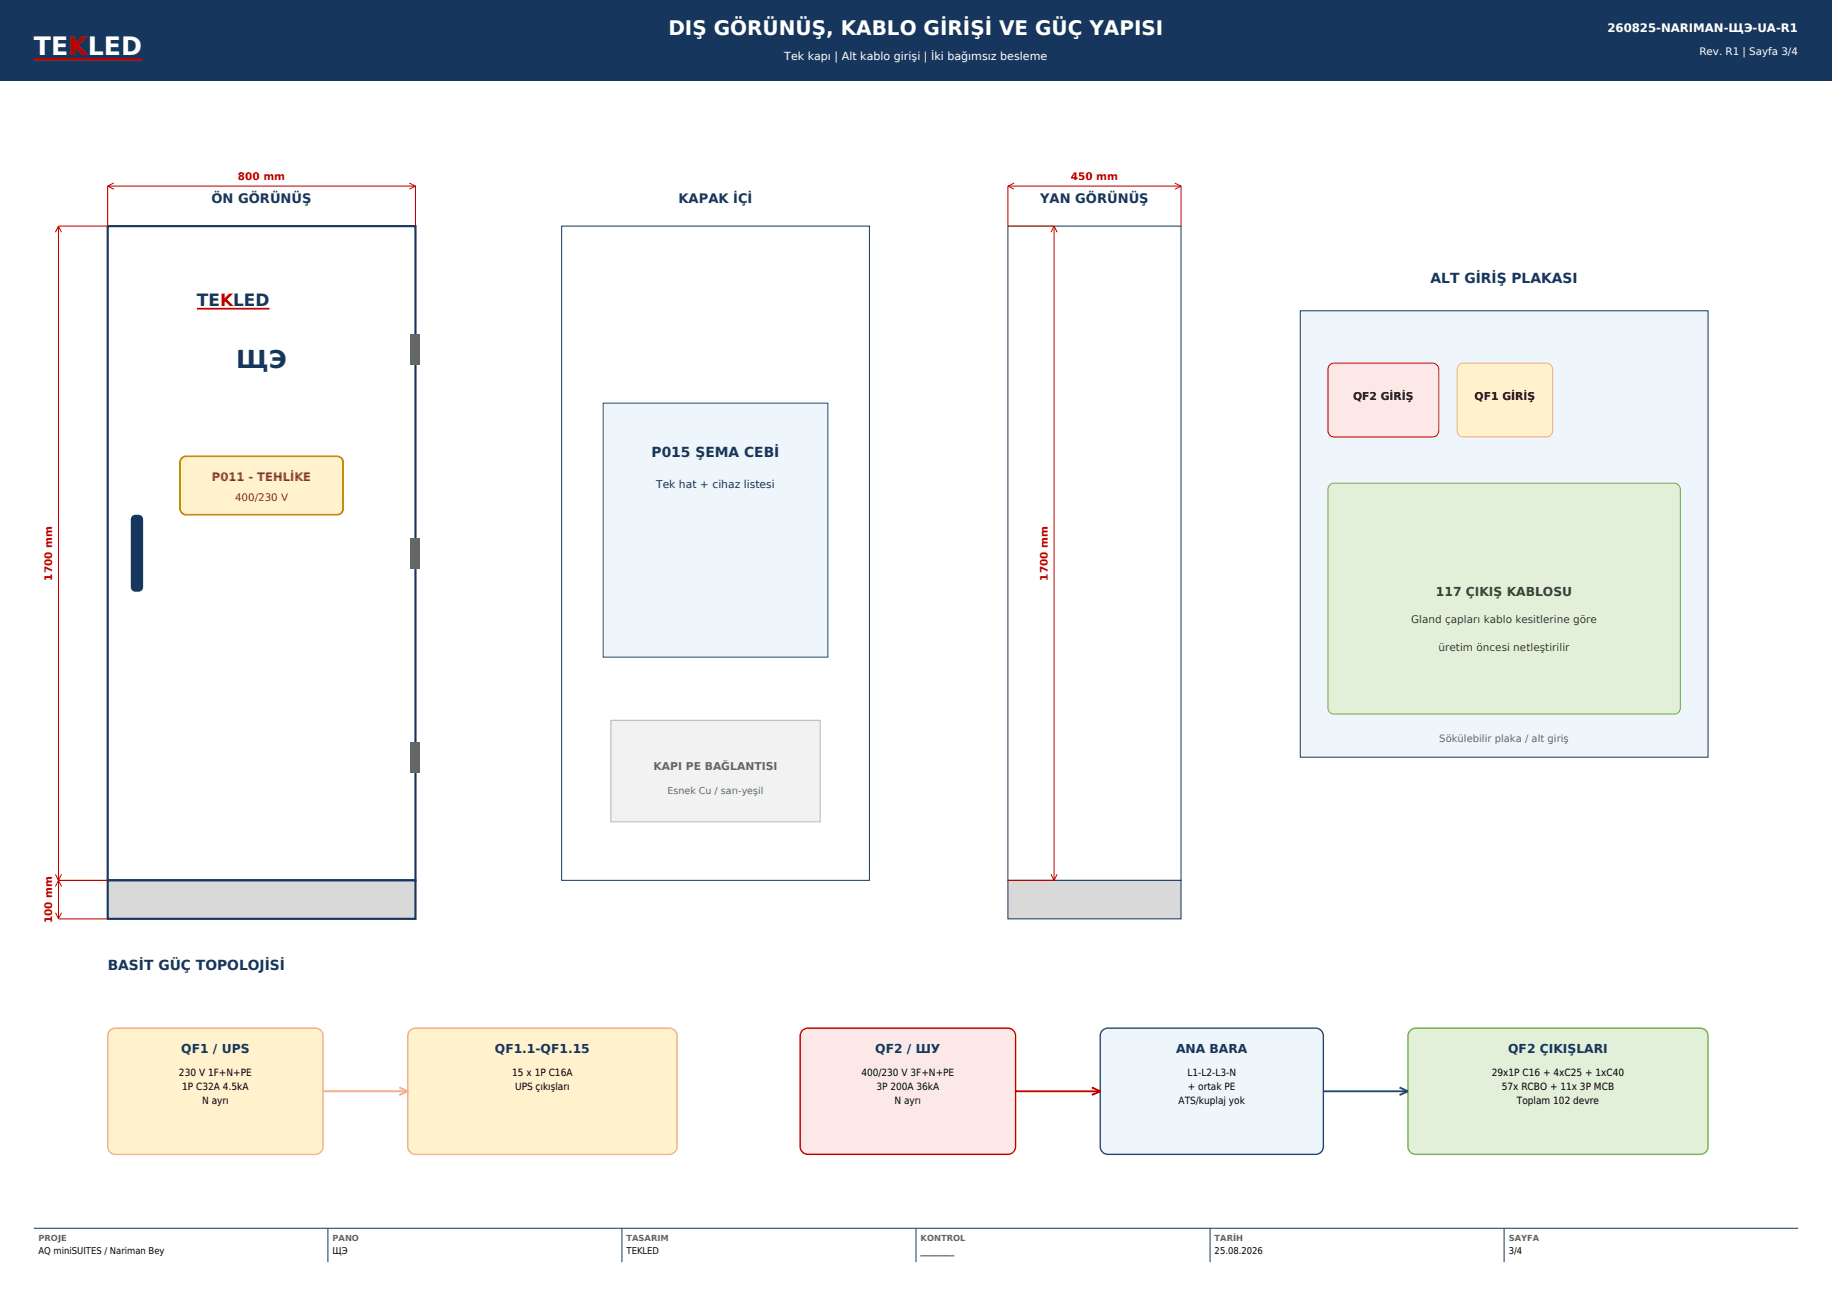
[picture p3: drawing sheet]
<svg xmlns="http://www.w3.org/2000/svg" width="420mm" height="297mm" viewBox="0 0 420 297" stroke-linecap="round" stroke-linejoin="round" font-family="sans-serif">
<path d="M0 0h420v18.3h-420z" fill-rule="evenodd" fill="#17365d"/>
<path d="M7.8 13.6h24.8" fill="none" stroke="#c00000" stroke-width=".58"/>
<path d="M24.7 51.8h70.5v150h-70.5z" fill-rule="evenodd" fill="#fff" stroke="#17365d" stroke-width=".49"/>
<path d="M24.7 201.8h70.5v8.8h-70.5z" fill-rule="evenodd" fill="#d9d9d9" stroke="#17365d" stroke-width=".49"/>
<g fill="#666">
<path d="M94.2 170h2.1v7.1h-2.1z" fill-rule="evenodd"/>
<path d="M94.2 123.3h2.1v7h-2.1z" fill-rule="evenodd"/>
<path d="M94.2 76.5h2.1v7.1h-2.1z" fill-rule="evenodd"/>
</g>
<path d="M30.4 118.2a1.47 1.47 0 0 1 2.4 .8v15.5a1.45 1.45 0 0 1-1.4 1.1 1.45 1.45 0 0 1-1.4-1.1v-15.5z" fill-rule="evenodd" fill="#17365d"/>
<path d="M45.2 70.7h16.6" fill="none" stroke="#c00000" stroke-width=".39"/>
<path d="M41.9 104.8l.8-.2h34.6a1.41 1.41 0 0 1 1.4 1.4v10.6a1.41 1.41 0 0 1-1.4 1.4h-34.6a1.41 1.41 0 0 1-1.4-1.4v-10.6v-.5z" fill-rule="evenodd" fill="#fff2cc" stroke="#bf9000" stroke-width=".39"/>
<g fill="none" stroke="#c00000" stroke-width=".23">
<path d="M13.4 51.8v158.8M13.4 51.8l.7 1.4M13.4 51.8l-.7 1.4M24.7 42.6v9.2h-11.3M24.7 42.6h70.5M24.7 42.6l1.4 .8M26.1 41.9l-1.4 .7M93.8 41.9l1.4 .7M95.2 42.6v9.2M95.2 42.6l-1.4 .8M12.7 200.3l1.4 2.9M12.7 209.2l.7 1.4"/>
<path d="M13.4 201.8h11.3M13.4 210.6h11.3M14.1 200.3l-1.4 2.9M14.1 209.2l-.7 1.4"/>
</g>
<path d="M128.8 51.8h70.5v150h-70.5z" fill-rule="evenodd" fill="#fff" stroke="#17365d" stroke-width=".23"/>
<path d="M138.3 92.4h51.5v58.2h-51.5z" fill-rule="evenodd" fill="#eff6fb" stroke="#1f4e78" stroke-width=".23"/>
<path d="M140.1 165.1h47.9v23.2h-47.9z" fill-rule="evenodd" fill="#f2f2f2" stroke="#b7b7b7" stroke-width=".23"/>
<path d="M231.1 51.8h39.7v150h-39.7z" fill-rule="evenodd" fill="#fff" stroke="#17365d" stroke-width=".23"/>
<path d="M231.1 201.8h39.7v8.8h-39.7z" fill-rule="evenodd" fill="#d9d9d9" stroke="#17365d" stroke-width=".23"/>
<g fill="none" stroke="#c00000" stroke-width=".23">
<path d="M231.1 42.6v9.2h10.6M231.1 42.6h39.7M231.1 42.6l1.4 .8M232.5 41.9l-1.4 .7M241.7 51.8v150M241.7 51.8l.7 1.4M241.7 51.8l-.8 1.4M269.3 41.9l1.5 .7M270.8 42.6v9.2M270.8 42.6l-1.5 .8M231.1 201.8h10.6M240.9 200.3l.8 1.5"/>
<path d="M242.4 200.3l-.7 1.5"/>
</g>
<path d="M298.1 71.2h93.5v102.3h-93.5z" fill-rule="evenodd" fill="#eff6fb" stroke="#17365d" stroke-width=".23"/>
<path d="M304.7 83.8l.7-.5 .5-.1h22.5a1.41 1.41 0 0 1 1.4 1.4v14.1a1.41 1.41 0 0 1-1.4 1.5h-22.5a1.41 1.41 0 0 1-1.5-1.5v-14.1z" fill-rule="evenodd" fill="#fce8e6" stroke="#c00000" stroke-width=".23"/>
<path d="M334.7 83.5l.8-.3h19a1.41 1.41 0 0 1 1.5 1.4v14.1a1.41 1.41 0 0 1-1.5 1.5h-19a1.41 1.41 0 0 1-1.4-1.5v-14.1l.1-.4z" fill-rule="evenodd" fill="#fff2cc" stroke="#f4b183" stroke-width=".23"/>
<path d="M305 111l.9-.3h77.9a1.41 1.41 0 0 1 1.4 1.4v50.1a1.41 1.41 0 0 1-1.4 1.5h-77.9a1.41 1.41 0 0 1-1.5-1.5v-50.1l.1-.4z" fill-rule="evenodd" fill="#e2f0d9" stroke="#70ad47" stroke-width=".23"/>
<g fill="#fff2cc" stroke="#f4b183" stroke-width=".32">
<path d="M25.2 236.1l.8-.4 .5-.1h45.8a1.76 1.76 0 0 1 1.8 1.8v25.4a1.76 1.76 0 0 1-1.8 1.7h-45.8a1.76 1.76 0 0 1-1.8-1.7v-25.4l.1-.5z" fill-rule="evenodd"/>
<path d="M94 236.1l.8-.4 .4-.1h58.3a1.76 1.76 0 0 1 1.7 1.8v25.4a1.76 1.76 0 0 1-1.7 1.7h-58.3a1.76 1.76 0 0 1-1.7-1.7v-25.4v-.5z" fill-rule="evenodd"/>
</g>
<path d="M74.1 250.1h19.4M91.6 249.2l1.9 .9M93.5 250.1l-1.9 .8" fill="none" stroke="#f4b183" stroke-width=".44"/>
<path d="M184 236.1l.7-.4 .5-.1h45.9a1.76 1.76 0 0 1 1.7 1.8v25.4a1.76 1.76 0 0 1-1.7 1.7h-45.9a1.76 1.76 0 0 1-1.8-1.7v-25.4l.1-.5z" fill-rule="evenodd" fill="#fce8e6" stroke="#c00000" stroke-width=".32"/>
<path d="M252.8 236.1l.7-.4 .5-.1h47.6a1.76 1.76 0 0 1 1.8 1.8v25.4a1.76 1.76 0 0 1-1.8 1.7h-47.6a1.76 1.76 0 0 1-1.8-1.7v-25.4l.1-.5z" fill-rule="evenodd" fill="#eff6fb" stroke="#1f4e78" stroke-width=".32"/>
<path d="M232.8 250.1h19.4M250.3 249.2l1.9 .9M252.2 250.1l-1.9 .8" fill="none" stroke="#c00000" stroke-width=".44"/>
<path d="M323.3 236.1l.8-.4 .5-.1h65.2a1.76 1.76 0 0 1 1.8 1.8v25.4a1.76 1.76 0 0 1-1.8 1.7h-65.2a1.76 1.76 0 0 1-1.8-1.7v-25.4l.1-.5z" fill-rule="evenodd" fill="#e2f0d9" stroke="#70ad47" stroke-width=".32"/>
<path d="M303.4 250.1h19.4M320.9 249.2l1.9 .9M322.8 250.1l-1.9 .8" fill="none" stroke="#1f4e78" stroke-width=".44"/>
<path d="M7.8 281.5h404.4M75.2 281.5v7.7M142.6 281.5v7.7M210 281.5v7.7M277.4 281.5v7.7M344.8 281.5v7.7" fill="none" stroke="#17365d" stroke-width=".23"/>
<text font-size="5.8" fill="#fff" x="7.8" y="12.7">TEKLED</text>
<text font-size="5.6" fill="#17365d" x="54.2" y="84.3">ЩЭ</text>
<text font-size="4.6" fill="#fff" x="153.2" y="8.1">DIŞ GÖRÜNÜŞ, KABLO GİRİŞİ VE GÜÇ YAPISI</text>
<text font-size="3.9" fill="#17365d" x="45.2" y="70.2">TEKLED</text>
<g font-size="3.2" fill="#17365d">
<text x="328" y="64.9">ALT GİRİŞ PLAKASI</text>
<text x="149.4" y="104.7">P015 ŞEMA CEBİ</text>
<text x="24.7" y="222.2">BASİT GÜÇ TOPOLOJİSİ</text>
</g>
<g font-size="3" fill="#17365d">
<text x="48.5" y="46.5">ÖN GÖRÜNÜŞ</text>
<text x="155.6" y="46.5">KAPAK İÇİ</text>
<text x="238.5" y="46.5">YAN GÖRÜNÜŞ</text>
</g>
<text font-size="2.8" fill="#375623" x="329.2" y="136.5">117 ÇIKIŞ KABLOSU</text>
<g font-size="2.8" fill="#17365d">
<text x="41.5" y="241.3">QF1 / UPS</text>
<text x="113.5" y="241.3">QF1.1-QF1.15</text>
<text x="200.7" y="241.3">QF2 / ШУ</text>
<text x="269.6" y="241.3">ANA BARA</text>
<text x="345.8" y="241.3">QF2 ÇIKIŞLARI</text>
</g>
<text font-size="2.7" fill="#fff" x="368.5" y="7.4">260825-NARIMAN-ЩЭ-UA-R1</text>
<text font-size="2.6" fill="#7f6000" x="48.6" y="110.2">P011 - TEHLİKE</text>
<text font-size="2.5" fill="#fff" x="179.8" y="13.8">Tek kapı | Alt kablo girişi | İki bağımsız besleme</text>
<g font-size="2.5">
<text x="310.2" y="91.7">QF2 GİRİŞ</text>
<text x="338.1" y="91.7">QF1 GİRİŞ</text>
</g>
<text font-size="2.5" fill="#17365d" x="150.4" y="111.8">Tek hat + cihaz listesi</text>
<text font-size="2.5" fill="#666" x="149.8" y="176.4">KAPI PE BAĞLANTISI</text>
<text font-size="2.4" fill="#fff" x="389.6" y="12.7">Rev. R1 | Sayfa 3/4</text>
<g font-size="2.4" fill="#c00000">
<text x="54.6" y="41.2">800 mm</text>
<text x="245.5" y="41.2">450 mm</text>
<text x="12" y="133" transform="rotate(-90 12 133)">1700 mm</text>
<text x="240.2" y="133" transform="rotate(-90 240.2 133)">1700 mm</text>
<text x="12" y="211.6" transform="rotate(-90 12 211.6)">100 mm</text>
</g>
<text font-size="2.4" fill="#7f6000" x="53.9" y="114.8">400/230 V</text>
<g font-size="2.4" fill="#375623">
<text x="323.5" y="142.8">Gland çapları kablo kesitlerine göre</text>
<text x="329.8" y="149.2">üretim öncesi netleştirilir</text>
</g>
<text font-size="2.3" fill="#666" x="330" y="170">Sökülebilir plaka / alt giriş</text>
<g font-size="2.3">
<text x="41" y="246.6">230 V 1F+N+PE</text>
<text x="41.8" y="249.7">1P C32A 4.5kA</text>
<text x="117.4" y="246.6">15 x 1P C16A</text>
<text x="118.1" y="249.7">UPS çıkışları</text>
<text x="197.5" y="246.6">400/230 V 3F+N+PE</text>
<text x="200.9" y="249.7">3P 200A 36kA</text>
<text x="272.2" y="246.6">L1-L2-L3-N</text>
<text x="272.3" y="249.7">+ ortak PE</text>
<text x="342" y="246.6">29x1P C16 + 4xC25 + 1xC40</text>
<text x="344.3" y="249.7">57x RCBO + 11x 3P MCB</text>
<text x="46.3" y="252.9">N ayrı</text>
<text x="205.1" y="252.9">N ayrı</text>
<text x="270.2" y="252.9">ATS/kuplaj yok</text>
<text x="347.8" y="252.9">Toplam 102 devre</text>
</g>
<text font-size="2.2" fill="#666" x="153" y="182">Esnek Cu / sarı-yeşil</text>
<g font-size="2.2">
<text x="8.8" y="287.5">AQ miniSUITES / Nariman Bey</text>
<text x="76.2" y="287.5">ЩЭ</text>
<text x="143.6" y="287.5">TEKLED</text>
<text x="211.1" y="287.5">________</text>
<text x="278.5" y="287.5">25.08.2026</text>
<text x="345.9" y="287.5">3/4</text>
</g>
<g font-size="1.9" fill="#666">
<text x="8.8" y="284.3">PROJE</text>
<text x="76.2" y="284.3">PANO</text>
<text x="143.6" y="284.3">TASARIM</text>
<text x="211.1" y="284.3">KONTROL</text>
<text x="278.5" y="284.3">TARİH</text>
<text x="345.9" y="284.3">SAYFA</text>
</g>
</svg>
